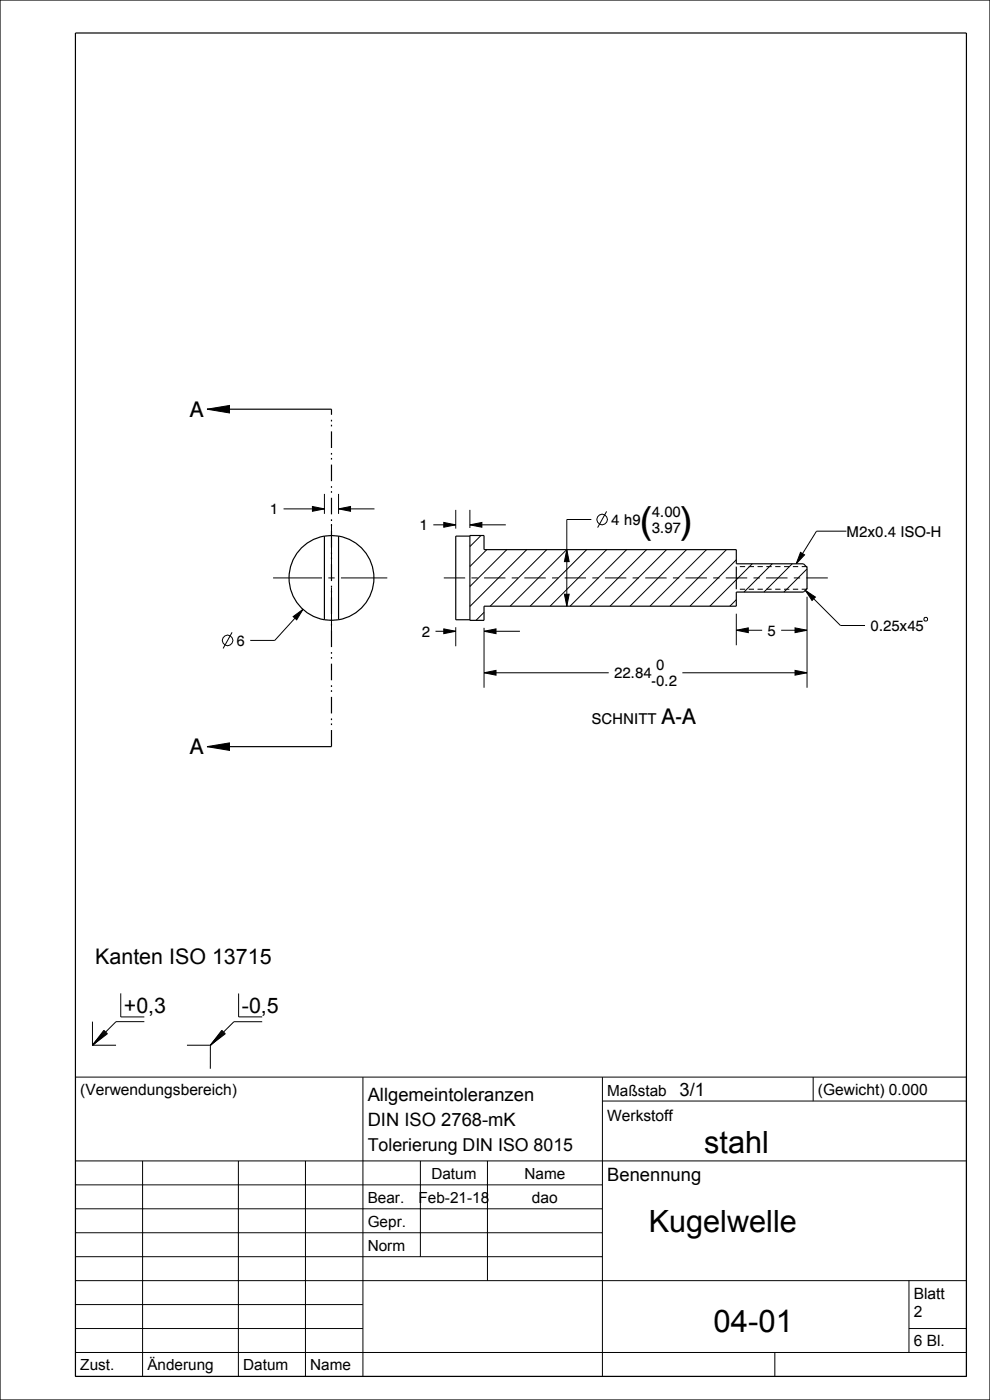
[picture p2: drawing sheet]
<svg xmlns="http://www.w3.org/2000/svg" width="210mm" height="297mm" viewBox="0 0 210 297" stroke-linecap="round" stroke-linejoin="round" font-family="sans-serif">
<g fill="#000">
<path d="M43.9 86.8l4.8-.8v1.6zM66.3 107.4l2.5 .6-2.5 .5zM71.8 108l2.6-.6v1.1zM94.1 110.8l2.6 .5-2.6 .5zM99.7 111.3l2.5-.5v1zM120.2 116.6l.5 2.5h-1zM169.8 117.2l.9 .5-1.8 1.9zM62.2 130.8l2.1-1.5-1.4 2.2zM94.1 133.4l2.6 .5-2.6 .5zM102.7 133.9l2.5-.5v1zM119.7 126.1h1l-.5 2.5zM156.2 133.7l2.5-.5v1z"/>
<path d="M170.8 125.2l2.2 1.5-.8 .7zM168.6 133.2l2.6 .5-2.6 .5zM43.9 158.4l4.8-.8v1.6zM102.7 142.7l2.5-.5v1zM168.6 142.2l2.6 .5-2.6 .5z"/>
</g>
<g fill="none" stroke="#000" stroke-width=".21">
<path d="M43.9 86.8l4.8-.8v1.6zM60.2 108h8.6M66.3 107.4l2.5 .6-2.5 .5zM68.8 104.8v4.2M71.8 108l2.6-.6v1.1zM71.8 104.8v4.2M71.8 108h7.6M91.9 111.3h4.8M94.1 110.8l2.6 .5-2.6 .5zM96.7 108.2v3.9M99.7 111.3l2.5-.5v1zM99.7 108.2v3.8"/>
<path d="M99.7 111.3h7.6M102 113.6l-2.3 2.4M103.3 116.6l-3.6 3.6M107.5 116.6l-7.8 7.8M111.7 116.6l-12 12.1M116 116.6l-12 12M120.2 116.6l-12 12M120.2 116.6l.5 2.5h-1zM124.4 116.6l-12 12M125.4 110.2h-5.2v18.4M128.7 108.5l-1.9 3.4M128.7 116.6l-12 12"/>
<path d="M132.9 116.6l-12 12M137.2 116.6l-12 12M141.4 116.6l-12 12M145.6 116.6l-12 12M149.9 116.6l-12 12M154.1 116.6l-12 12M156.2 118.8l-9.9 9.8M159.6 119.6l-9 9M163.8 119.6l-6 6M168 119.6l-6 6M169.8 117.2l.9 .5-1.8 1.9zM179.5 112.7h-6.3l-4.3 6.9"/>
<path d="M49.2 134.1l-1.9 3.5M62.2 130.8l2.1-1.5-1.4 2.2zM64.3 129.3l-6 6.6h-5.2M92.4 133.9h4.3M94.1 133.4l2.6 .5-2.6 .5zM96.7 133.1v4M102.7 133.9l2.5-.5v1zM102.7 129.9l-1.7 1.7M102.7 133.2v12.7M102.7 133.9h7.6M119.7 126.1h1l-.5 2.5zM156.2 125h.1"/>
<path d="M156.2 120.2h.1M156.2 133.7l2.5-.5v1zM156.2 127.2l-1.4 1.4M156.2 133.7h5.5M156.2 130.2v6.7M156.9 125h1.2M156.9 120.2h1.2M158.8 125h1.1M158.8 120.2h1.1M160.7 125h1.1M160.7 120.2h1.1M162.6 125h1.1"/>
<path d="M162.6 120.2h1.1M164.4 125h1.2M164.4 120.2h1.2M165.7 133.7h5.5M166.3 125h1.1M166.3 120.2h1.1M168.2 125h1.1M168.2 120.2h1.1M168.6 133.2l2.6 .5-2.6 .5zM170.1 125h1.1M170.1 120.2h1.1M170.8 125.2l2.2 1.5-.8 .7z"/>
<path d="M170.8 125.2l7.5 7.5h5.2M171.2 120.7l-4.9 4.9M171.2 126.6v19.3M196.2 131h.4l.1 .2v.4l-.1 .1h-.4l-.2-.1v-.4zM43.9 158.4l4.8-.8v1.6zM102.7 142.7l2.5-.5v1zM102.7 142.7h26.4M144.7 142.7h26.5M168.6 142.2l2.6 .5-2.6 .5zM19.6 216.7v5M22 218.6l.8 .7-3.2 2.4zM22.2 218.7l-2.6 3"/>
<path d="M22.3 218.8l-2.7 2.9M22.4 218.9l-2.8 2.8M22.5 219l-2.9 2.7M22.6 219.1l-3 2.6M22.7 219.2l-3.1 2.5M25.6 210.7v5h5M30.6 216.7h-6l-2.2 2.2M47.1 218.6l.7 .7-3.2 2.4zM47.2 218.7l-2.6 3M47.3 218.8l-2.7 2.9M47.4 218.9l-2.8 2.8M47.5 219l-2.9 2.7"/>
<path d="M47.6 219.1l-3 2.6M47.7 219.2l-3.1 2.5M50.6 210.8v4.9h5M55.6 216.8h-6l-2.2 2.1M16 228.5h189v63.5h-189zM19.6 221.7h5M39.7 221.7h4.9M44.6 221.7v5M77 228.5v63.5M127.8 233.6h77.2M127.8 228.5v63.5M172.5 228.5v5.1"/>
<path d="M16 246.3h189M16 251.4h111.8M16 256.4h111.8M30.2 246.3v45.7M50.6 246.3v45.7M64.8 246.3v45.7M89.2 246.3v20.3M103.4 246.3v25.4M16 261.5h111.8M16 266.6h111.8M16 271.7h189M16 276.8h61"/>
<path d="M192.8 271.7v15.2M16 281.8h61M16 286.9h189M164.4 286.9v5.1M192.8 281.8h12.2"/>
<circle cx="127.7" cy="110.2" r="1.12"/>
<circle cx="48.3" cy="135.9" r="1.12"/>
</g>
<g fill="none" stroke="#000" stroke-width=".25">
<path d="M0 0h210v297h-210zM16 7h189v285h-189zM43.9 86.8h26.4M68.8 113.7a9 9 0 0 0-7.5 8.9 9 9 0 0 0 7.5 8.9M68.8 113.7v17.8M68.8 113.7l1.5-.1 1.5 .1M71.8 113.7a9 9 0 0 1 7.5 8.9 9 9 0 0 1-7.5 8.9M71.8 113.7v17.8M99.7 113.7h-3v17.8h3M68.8 131.5l1.5 .1 1.5-.1M156.2 120.2v4.8M171.2 120.4l-.8-.8h-14.2v-3h-53.5v-3h-3v18h3v-3h53.5v-3h14.2l.8-.7"/>
<path d="M171.2 120.2v4.8M43.9 158.4h26.4"/>
</g>
<path d="M70.3 158.4v-71.6" fill="none" stroke="#000" stroke-width=".25" stroke-dasharray="3.5 1.1 .4 .7 .4 1.1" stroke-linecap="butt"/>
<!-- layer: 02___PRT_ALL_AXES -->
<g fill="none" stroke="#000" stroke-width=".21">
<path d="M70.3 111.2v9.4M57.9 122.6h10.4M69.6 122.6h1.4M70.3 121.9v1.4M70.3 124.6v9.9M72.3 122.6h9.9M94.1 122.6h4.6M100 122.6h1.3M102.7 122.6h4.5M108.6 122.6h1.3M111.2 122.6h4.6M117.1 122.6h1.3"/>
<path d="M119.8 122.6h4.5M125.6 122.6h1.4M128.3 122.6h4.6M134.2 122.6h1.3M136.9 122.6h4.5M142.7 122.6h1.4M145.4 122.6h4.6M151.3 122.6h1.3M154 122.6h4.5M159.8 122.6h1.4M162.5 122.6h4.5M168.4 122.6h1.3"/>
<path d="M171.1 122.6h4.5"/>
</g>
<g font-size="7.9">
<text x="135.9" y="113.1">(</text>
<text x="144.4" y="113.1">)</text>
</g>
<text font-size="6.6" x="151.4" y="282.5">04-01</text>
<g font-size="6.5">
<text x="149.4" y="244.6">stahl</text>
<text x="137.6" y="261.4">Kugelwelle</text>
</g>
<g font-size="4.6">
<text x="40.2" y="88.5">A</text>
<text x="140.2" y="153.6">A-A</text>
<text x="40.2" y="160">A</text>
</g>
<g font-size="4.5">
<text x="20.2" y="204.6">Kanten ISO 13715</text>
<text x="26.3" y="214.9">+0,3</text>
<text x="51.3" y="214.9">-0,5</text>
</g>
<g font-size="3.9">
<text x="78" y="233.6">Allgemeintoleranzen</text>
<text x="144.2" y="232.5">3/1</text>
<text x="78" y="239">DIN ISO 2768-mK</text>
<text x="128.8" y="250.6">Benennung</text>
</g>
<text font-size="3.8" x="78" y="244.2">Tolerierung DIN ISO 8015</text>
<g font-size="3.3">
<text x="17" y="232.3">(Verwendungsbereich)</text>
<text x="128.8" y="232.5">Maßstab</text>
<text x="173.5" y="232.3">(Gewicht) 0.000</text>
<text x="128.8" y="237.8">Werkstoff</text>
<text x="91.5" y="250.1">Datum</text>
<text x="111.3" y="250.1">Name</text>
<text x="78" y="255.1">Bear.</text>
<text x="88.8" y="255.1">Feb-21-18</text>
<text x="112.8" y="255.2">dao</text>
<text x="78" y="260.2">Gepr.</text>
<text x="78" y="265.3">Norm</text>
<text x="193.8" y="275.5">Blatt</text>
<text x="193.8" y="279.3">2</text>
<text x="193.8" y="285.7">6 Bl.</text>
<text x="17" y="290.7">Zust.</text>
<text x="31.3" y="290.7">Änderung</text>
<text x="51.6" y="290.7">Datum</text>
<text x="65.8" y="290.7">Name</text>
</g>
<g font-size="3.2">
<text x="57.3" y="109.1">1</text>
<text x="89" y="112.5">1</text>
<text x="129.6" y="111.4">4 h9</text>
<text x="138.2" y="109.6">4.00</text>
<text x="138.2" y="113.1">3.97</text>
<text x="179.5" y="113.8">M2x0.4 ISO-H</text>
<text x="50.2" y="137">6</text>
<text x="89.5" y="135.1">2</text>
<text x="162.8" y="134.8">5</text>
<text x="184.6" y="133.8">0.25x45</text>
<text x="130.3" y="143.9">22.84</text>
<text x="139.2" y="142.2">0</text>
<text x="138.2" y="145.6">-0.2</text>
<text x="125.5" y="153.6">SCHNITT</text>
</g>
</svg>
